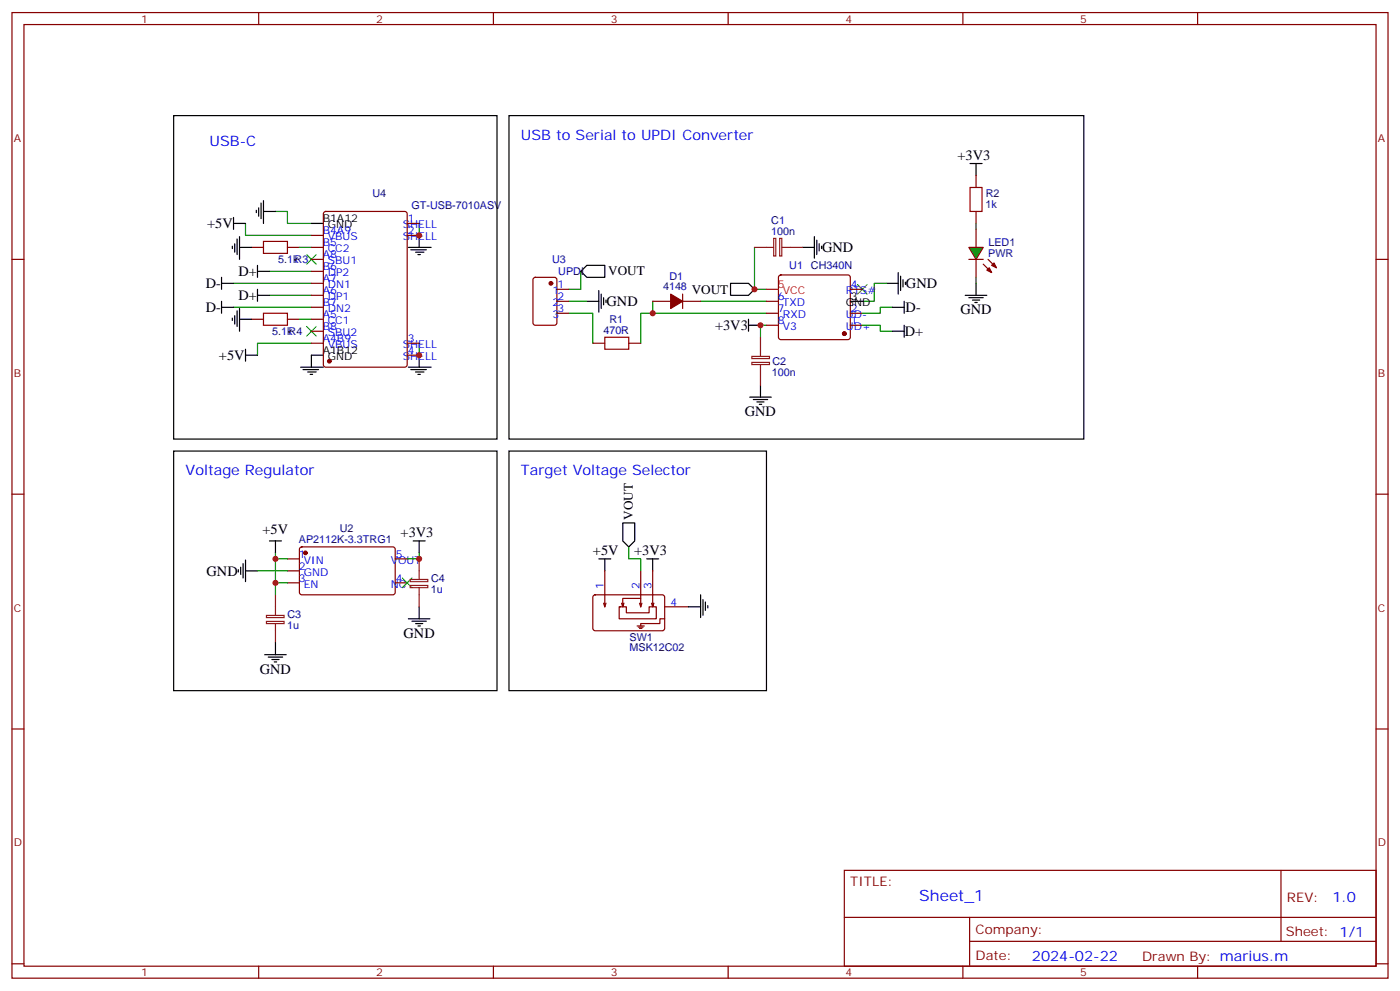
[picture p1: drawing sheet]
<svg xmlns="http://www.w3.org/2000/svg" width="412mm" height="292mm" viewBox="0 0 412 292" stroke-linecap="round" stroke-linejoin="round" font-family="sans-serif">
<g fill="none" stroke="#870000" stroke-width=".35">
<path d="M3.5 3.7h405.4v284.3h-405.4zM7.1 7.2h398.2v277.3h-398.2zM76.2 3.7v3.5M145.3 3.7v3.5M214.5 3.7v3.5M283.6 3.7v3.5M352.8 3.7v3.5M287.5 51.7v3.5M3.5 76.4h3.6M74.1 72.8h3.5M84.7 72.8h3.5M91.7 76.4h3.5"/>
<path d="M91.7 72.8h3.5M91.7 69.3h3.5M91.7 79.9h3.5M95.5 62.5l.5-.2h23.2l.7 .4v44.7l-.4 .7h-23.5l-.7-.4-.1-44.7zM119.9 69.3h3.6M119.9 65.8h3.6M287.5 62.3v3.5M287.5 67.6v5.2M287.5 76.4v5.3M405.3 76.4h3.6M74.1 94h3.5M84.7 94h3.5"/>
<path d="M91.7 94h3.5M91.7 83.4h3.5M91.7 87h3.5M91.7 90.5h3.5M91.7 97.5h3.5M157.2 81.9l.5-.2h5.6l.7 .4v13l-.4 .6-5.9 .1-.7-.5v-12.9zM164 88.7h3.6M164 92.3h3.6M164 85.2h3.6M192.3 88.7h5.3M201.1 86.6v4.2M201.1 88.7h5.3"/>
<path d="M225.8 88.7h3.5M225.8 95.8h3.5M225.8 92.3h3.5M229.5 81.2l.5-.2h19.8l.5 .2 .2 .5v17.6l-.3 .5-.4 .2h-19.8l-.5-.2-.2-.5v-17.6zM250.5 95.8h3.5M250.5 92.3h3.5M250.5 85.2h3.5M91.7 101.1h3.5M119.9 101.1h3.6M119.9 104.6h3.6M174.6 101.1h3.6M185.2 101.1h3.5"/>
<path d="M3.5 145.5h3.6M405.3 145.5h3.6M84.7 164.6h3.5M84.7 168.1h3.5M84.7 171.6h3.5M88.4 161.2l.5-.2 27.1 .1 .4 .6v13l-.7 .5-27.1-.1-.4-.7v-12.7zM116.4 164.6h3.5M116.4 171.6h3.5M174.9 175.4l.4-.2h20.1l.4 .7-.1 9.4-.6 .4h-20l-.5-.7v-9.1zM177.8 177.6l.4 1.1M178.2 168.1v10.6M178.5 177.6l-.3 1.1"/>
<path d="M182.4 178.7h2.1v1.7h6.7v-1.7h2.1v3.5h-10.9zM183.1 177.6l.3 1.1M188.4 177.6l.3 1.1M188.7 176.2h-5.3v2.5l.4-1.1M188.7 168.1v10.6M189.1 177.6l-.4 1.1M191.9 177.6l.4 1.1M192.3 168.1v10.6l.3-1.1M195.8 178.7h7M187.7 184.3h2.1M188 184.7h1.4M188.4 185h.7"/>
<path d="M195.8 182.2h-1.4v1.4h-5.7v.7M3.5 214.7h3.6M405.3 214.7h3.6M248.7 256.3h156.6v28.2h-156.6zM377.3 256.3v20.9M248.7 270.1h156.5M285.6 277.2h119.6M285.6 270.1v14.2M3.5 283.8h3.6M76.2 284.5v3.5M145.3 284.5v3.5M214.5 284.5v3.5"/>
<path d="M283.6 284.5v3.5M352.8 284.5v3.5M405.3 283.8h3.6"/>
</g>
<g fill="none" stroke="#008700" stroke-width=".35">
<path d="M72.3 65.8v3.5h19.4M79.4 79.9h12.3M81.1 62.3h3.6v3.5h7M88.2 72.8h3.5M123.5 65.8v3.5M171.1 79.9v5.3h-3.5M222.2 72.8v12.4h3.6M287.5 65.8v1.8M68.8 83.4h22.9M68.8 90.5h22.9M79.4 87h12.3M88.2 94h3.5"/>
<path d="M167.6 92.3h7v8.8M167.6 88.7h5.3M192.3 88.7v3.6M206.4 88.7h19.4M225.8 92.3h-37.1v8.8M225.8 95.8h-1.8v3.5M254 95.8h5.3v1.7h3.5M261.1 83.4h-3.6v5.3h-3.5M262.8 90.5h-3.5v1.8h-5.3M287.5 81.7v1.7M91.7 101.1h-15.9v3.5M123.5 101.1v3.5"/>
<path d="M75.8 168.1h8.9M81.1 162.8v1.8h3.6M81.1 164.6v10.6M81.1 171.6h3.6M123.5 162.8v1.8h-3.6M185.2 161v3.6h3.5v3.5"/>
</g>
<g fill="none" stroke="#000" stroke-width=".35">
<path d="M51.2 34h95.2v95.3h-95.2zM149.9 34h169.4v95.3h-169.4zM76.9 59.8v4.6M77.6 59.1v6.7M285.8 48.2h3.5M287.5 48.2v3.5M68.4 72.5v.7M68.8 65.8h3.5M68.8 64v3.6M69.1 71.8v2.5M69.8 70.4v4.6M70.6 72.8h3.5"/>
<path d="M70.6 69.7v6.7M75.5 61.9v.7M75.8 79.9h3.6M75.8 78.1v3.6M76.2 61.2v2.5M77.6 62.3h3.5M91.7 65.8h3.5M120.3 72.8h6.7M121 73.6h4.6M122.4 74.3h2.5M123.1 75h.7M123.5 69.3v3.5"/>
<path d="M171.1 79.9l1.8-1.8h5.3v3.6h-5.3zM236.4 72.8h3.5M239.9 69.7v6.3M240.6 70.7v4.3M241.3 71.8v2.1M242 72.5v.7M65.3 83.4h3.5M65.3 90.5h3.5M65.3 81.7v3.5M65.3 88.7v3.6M68.4 93.7v.7M69.1 93v2.4"/>
<path d="M69.8 91.5v4.6M70.6 90.8v6.7M70.6 94h3.5M75.8 87h3.6M75.8 85.2v3.5M172.9 88.7h3.5M176.4 85.5v6.4M177.1 86.6v4.2M177.8 87.7v2.1M178.5 88.4v.7M215.2 83.4h5.3l1.7 1.8-1.7 1.8h-5.3zM220.5 95.8h3.5"/>
<path d="M220.5 94v3.5M250.5 88.7h3.5M261.1 83.4h3.5M262.8 90.5h3.5M262.8 97.5h3.5M264.6 80.3v6.3M265.3 81.3v4.2M266 82.4v2.1M266.3 88.7v3.6M266.3 95.8v3.5M266.7 83.1v.7M284.3 87h6.4"/>
<path d="M285.4 87.7h4.2M286.5 88.4h2.1M287.2 89.1h.7M287.5 83.4v3.6M72.3 102.8v3.6M72.3 104.6h3.5M88.5 108.1h6.7M89.3 108.8h4.5M90.7 109.5h2.4M91.4 110.2h.7M95.2 104.6h-3.5v3.5M120.3 108.1h6.7"/>
<path d="M121 108.8h4.6M122.4 109.5h2.5M123.1 110.2h.7M123.5 104.6v3.5M220.8 116.9h6.4M221.9 117.7h4.2M223 118.4h2.1M223.7 119.1h.7M224 113.4v3.5M51.2 132.8h95.2v70.6h-95.2zM149.9 132.8h75.9v70.6h-75.9zM79.4 159.3h3.5"/>
<path d="M81.1 159.3v3.5M121.7 159.3h3.5M123.5 159.3v3.5M183.4 154h3.6v5.3l-1.8 1.7-1.8-1.7zM70.2 167.7v.8M70.9 167v2.2M71.6 166v4.2M72.3 168.1h3.5M72.3 164.9v6.4M123.5 178.7v3.5M176.4 164.6h3.5M178.2 164.6v3.5"/>
<path d="M190.5 164.6h3.5M192.3 164.6v3.5M202.8 178.7h3.6M206.4 175.2v6.7M207.1 176.6v4.6M207.8 177.3v2.4M208.5 178.3v.7M78 192.8h6.3M79 193.5h4.3M80.1 194.2h2.1M80.8 194.9h.7M81.1 189.3v3.5"/>
<path d="M120.3 182.2h6.3M121.4 182.9h4.2M122.4 183.6h2.1M123.1 184.3h.7"/>
</g>
<g fill="#870000" stroke="#870000" stroke-width=".35">
<path d="M197.6 86.6l3.5 2.1-3.5 2.1z"/>
<circle cx="90" cy="162.8" r=".53"/>
<circle cx="248.7" cy="98.2" r=".53"/>
<circle cx="97" cy="106.4" r=".53"/>
<circle cx="162.3" cy="83.4" r=".53"/>
</g>
<path d="M90.3 75l2.8 2.8M93.1 75l-2.8 2.8M90.3 96.1l2.8 2.9M93.1 96.1l-2.8 2.9M252.6 83.8l2.8 2.8M255.4 83.8l-2.8 2.8M118.5 170.2l2.9 2.8M121.4 170.2l-2.9 2.8" fill="none" stroke="#3c3" stroke-width=".35"/>
<g fill="none" stroke="#8c2424" stroke-width=".35">
<path d="M222.2 72.8h5.7M227.9 70.2h.6v5.2h-.6zM229.7 70.2h.6v5.2h-.6zM230.4 72.8h6M224 99.3v5.7M221.5 106.7h5.2v.7h-5.2zM221.5 105h5.2v.6h-5.2zM224 107.4v6M81.1 175.2v6M120.8 170.6h5.2v.7h-5.2zM120.8 172.4h5.2v.6h-5.2zM123.5 164.6v6"/>
<path d="M123.5 173v5.7M78.5 181.2h5.2v.7h-5.2zM78.5 183h5.2v.6h-5.2zM81.1 183.6v5.7"/>
</g>
<path d="M285.8 55.2h3.5v7.1h-3.5zM77.6 71.1h7.1v3.5h-7.1zM77.6 92.3h7.1v3.5h-7.1zM178.2 99.3h7v3.5h-7z" fill="none" stroke="#a10000" stroke-width=".35"/>
<path d="M225.8 85.2h3.5" fill="none" stroke="#f00" stroke-width=".35"/>
<path d="M285.4 72.8h4.2l-2.1 3.6z" fill="#0c0" stroke="#870000" stroke-width=".35"/>
<path d="M285.4 76.4h4.2M289.6 77.8l2.5 2.5M291 76.4l2.5 2.4" fill="none" stroke="#870000" stroke-width=".35"/>
<g fill="#870000" stroke="#870000" stroke-width=".35">
<path d="M290.7 79.6l.7-.8 .7 1.5z"/>
<path d="M292.1 78.1l.7-.7 .7 1.4z"/>
</g>
<g fill="#c00">
<circle cx="192.3" cy="92.3" r=".88"/>
<circle cx="123.5" cy="164.6" r=".88"/>
<circle cx="81.1" cy="164.6" r=".88"/>
<circle cx="81.1" cy="171.6" r=".88"/>
<circle cx="123.5" cy="69.3" r=".88"/>
<circle cx="123.5" cy="104.6" r=".88"/>
<circle cx="224" cy="95.8" r=".88"/>
<circle cx="222.3" cy="85.2" r=".88"/>
</g>
<text font-size="4.6" fill="#00f" x="270.8" y="265.3">Sheet_1</text>
<g font-size="4.2" fill="#00f">
<text x="153.5" y="41.1">USB to Serial to UPDI Converter</text>
<text x="61.7" y="42.9">USB-C</text>
<text x="54.7" y="139.9">Voltage Regulator</text>
<text x="153.5" y="139.9">Target Voltage Selector</text>
<text x="392.5" y="265.6">1.0</text>
<text x="304" y="282.9">2024-02-22</text>
</g>
<g font-size="4.2">
<text x="282" y="47.1">+3V3</text>
<text x="61" y="67.2">+5V</text>
<text x="242.2" y="74.3">GND</text>
<text x="70.2" y="81.3">D+</text>
<text x="60.6" y="84.9">D-</text>
<text x="70.2" y="88.4">D+</text>
<text x="266.9" y="84.9">GND</text>
<text x="60.6" y="91.9">D-</text>
<text x="178.7" y="90.1">GND</text>
<text x="266.8" y="91.9">D-</text>
<text x="282.9" y="92.6">GND</text>
<text x="210.6" y="97.2">+3V3</text>
<text x="266.5" y="99">D+</text>
<text x="64.5" y="106">+5V</text>
<text x="219.4" y="122.6">GND</text>
<text x="77.3" y="157.2">+5V</text>
<text x="118" y="158.2">+3V3</text>
<text x="174.7" y="163.5">+5V</text>
<text x="186.8" y="163.5">+3V3</text>
<text x="60.9" y="169.5">GND</text>
<text x="118.9" y="187.9">GND</text>
<text x="76.6" y="198.4">GND</text>
</g>
<g font-size="3.9">
<text x="179.1" y="81.1">VOUT</text>
<text x="203.8" y="86.6">VOUT</text>
<text x="186.4" y="153" transform="rotate(-90 186.4 153)">VOUT</text>
</g>
<g font-size="3.9" fill="#800">
<text x="250.5" y="260.9">TITLE:</text>
<text x="379.1" y="265.6">REV:</text>
<text x="287.4" y="275.1">Company:</text>
<text x="378.7" y="275.7">Sheet: 1/1</text>
<text x="287.4" y="282.8">Date:</text>
<text x="336.4" y="282.8">Drawn By: marius.m</text>
</g>
<g font-size="3.2" fill="#800">
<text x="41.6" y="6.7">1</text>
<text x="110.8" y="6.7">2</text>
<text x="179.9" y="6.7">3</text>
<text x="249.1" y="6.7">4</text>
<text x="318.2" y="6.7">5</text>
<text x="4.1" y="41.8">A</text>
<text x="405.9" y="41.8">A</text>
<text x="4.1" y="110.9">B</text>
<text x="405.9" y="110.9">B</text>
<text x="4.1" y="180.1">C</text>
<text x="405.9" y="180.1">C</text>
<text x="4.1" y="249.2">D</text>
<text x="405.9" y="249.2">D</text>
<text x="41.6" y="287.5">1</text>
<text x="110.8" y="287.5">2</text>
<text x="179.9" y="287.5">3</text>
<text x="249.1" y="287.5">4</text>
<text x="318.2" y="287.5">5</text>
</g>
<g font-size="3.2" fill="#000080">
<text x="109.7" y="58">U4</text>
<text x="290.4" y="58.1">R2</text>
<text x="121.2" y="61.6">GT-USB-7010ASV</text>
<text x="290.3" y="61.3">1k</text>
<text x="227.2" y="69.1">100n</text>
<text x="227.2" y="66">C1</text>
<text x="82" y="77.5">5.1kR3</text>
<text x="162.6" y="77.5">U3</text>
<text x="291.1" y="75.8">PWR</text>
<text x="291.2" y="72.6">LED1</text>
<text x="164.4" y="81.1">UPDI</text>
<text x="197.2" y="82.3">D1</text>
<text x="232.5" y="79.3">U1</text>
<text x="238.9" y="79.3">CH340N</text>
<text x="195.3" y="85.3">4148</text>
<text x="179.5" y="95.1">R1</text>
<text x="80.2" y="98.7">5.1kR4</text>
<text x="177.7" y="98.3">470R</text>
<text x="227.5" y="107.5">C2</text>
<text x="227.4" y="110.7">100n</text>
<text x="88" y="159.8">AP2112K-3.3TRG1</text>
<text x="100.1" y="156.7">U2</text>
<text x="127" y="171.4">C4</text>
<text x="126.9" y="174.5">1u</text>
<text x="84.6" y="185.1">1u</text>
<text x="84.7" y="181.9">C3</text>
<text x="185.4" y="191.8">MSK12C02</text>
<text x="185.4" y="188.7">SW1</text>
</g>
<g font-size="3.2">
<text x="95.1" y="65.4">B1A12</text>
<text x="96.6" y="67.2">GND</text>
<text x="250.6" y="88.4">3</text>
<text x="249.2" y="90.1">GND</text>
<text x="95.1" y="104.2">A1B12</text>
<text x="96.6" y="106">GND</text>
</g>
<g font-size="3.2" fill="#00f">
<text x="120.1" y="65.4">1</text>
<text x="95.1" y="69">B4A9</text>
<text x="96.6" y="70.7">VBUS</text>
<text x="118.6" y="70.7">SHELL</text>
<text x="118.6" y="67.2">SHELL</text>
<text x="120.1" y="69">2</text>
<text x="95.1" y="72.5">B5</text>
<text x="95.1" y="76">A8</text>
<text x="96.6" y="74.3">CC2</text>
<text x="96.6" y="77.8">SBU1</text>
<text x="95.1" y="79.6">B6</text>
<text x="95.1" y="83.1">A7</text>
<text x="96.6" y="81.3">DP2</text>
<text x="95.1" y="86.6">A6</text>
<text x="96.6" y="84.8">DN1</text>
<text x="96.6" y="88.4">DP1</text>
<text x="162.7" y="86.6">1</text>
<text x="164.2" y="84.8">1</text>
<text x="164.2" y="88.4">2</text>
<text x="229.1" y="88.4">6</text>
<text x="249.2" y="86.6">RTS#</text>
<text x="250.6" y="84.8">4</text>
<text x="95.1" y="90.1">B7</text>
<text x="95.1" y="93.7">A5</text>
<text x="96.6" y="91.9">DN2</text>
<text x="96.6" y="95.4">CC1</text>
<text x="162.7" y="90.1">2</text>
<text x="162.7" y="93.7">3</text>
<text x="164.2" y="91.9">3</text>
<text x="229.1" y="91.9">7</text>
<text x="229.1" y="95.4">8</text>
<text x="230.6" y="90.1">TXD</text>
<text x="230.6" y="93.7">RXD</text>
<text x="249.2" y="93.7">UD-</text>
<text x="250.6" y="95.4">1</text>
<text x="250.6" y="91.9">2</text>
<text x="95.1" y="97.2">B8</text>
<text x="95.1" y="100.7">A4B9</text>
<text x="96.6" y="99">SBU2</text>
<text x="120.1" y="100.7">3</text>
<text x="230.6" y="97.2">V3</text>
<text x="249.2" y="97.2">UD+</text>
<text x="96.6" y="102.5">VBUS</text>
<text x="118.6" y="106">SHELL</text>
<text x="118.6" y="102.5">SHELL</text>
<text x="120.1" y="104.2">4</text>
<text x="88" y="164.2">1</text>
<text x="88" y="167.7">2</text>
<text x="89.5" y="166">VIN</text>
<text x="115.1" y="166">VOUT</text>
<text x="116.6" y="164.2">5</text>
<text x="88" y="171.3">3</text>
<text x="89.5" y="169.5">GND</text>
<text x="89.5" y="173">EN</text>
<text x="115.1" y="173">NC</text>
<text x="116.6" y="171.3">4</text>
<text x="177.8" y="173.4" transform="rotate(-90 177.8 173.4)">1</text>
<text x="188.4" y="173.4" transform="rotate(-90 188.4 173.4)">2</text>
<text x="191.9" y="173.4" transform="rotate(-90 191.9 173.4)">3</text>
<text x="197.6" y="178.3">4</text>
</g>
<g font-size="3.2" fill="#f00">
<text x="229.1" y="84.8">5</text>
<text x="230.6" y="86.6">VCC</text>
</g>
</svg>
